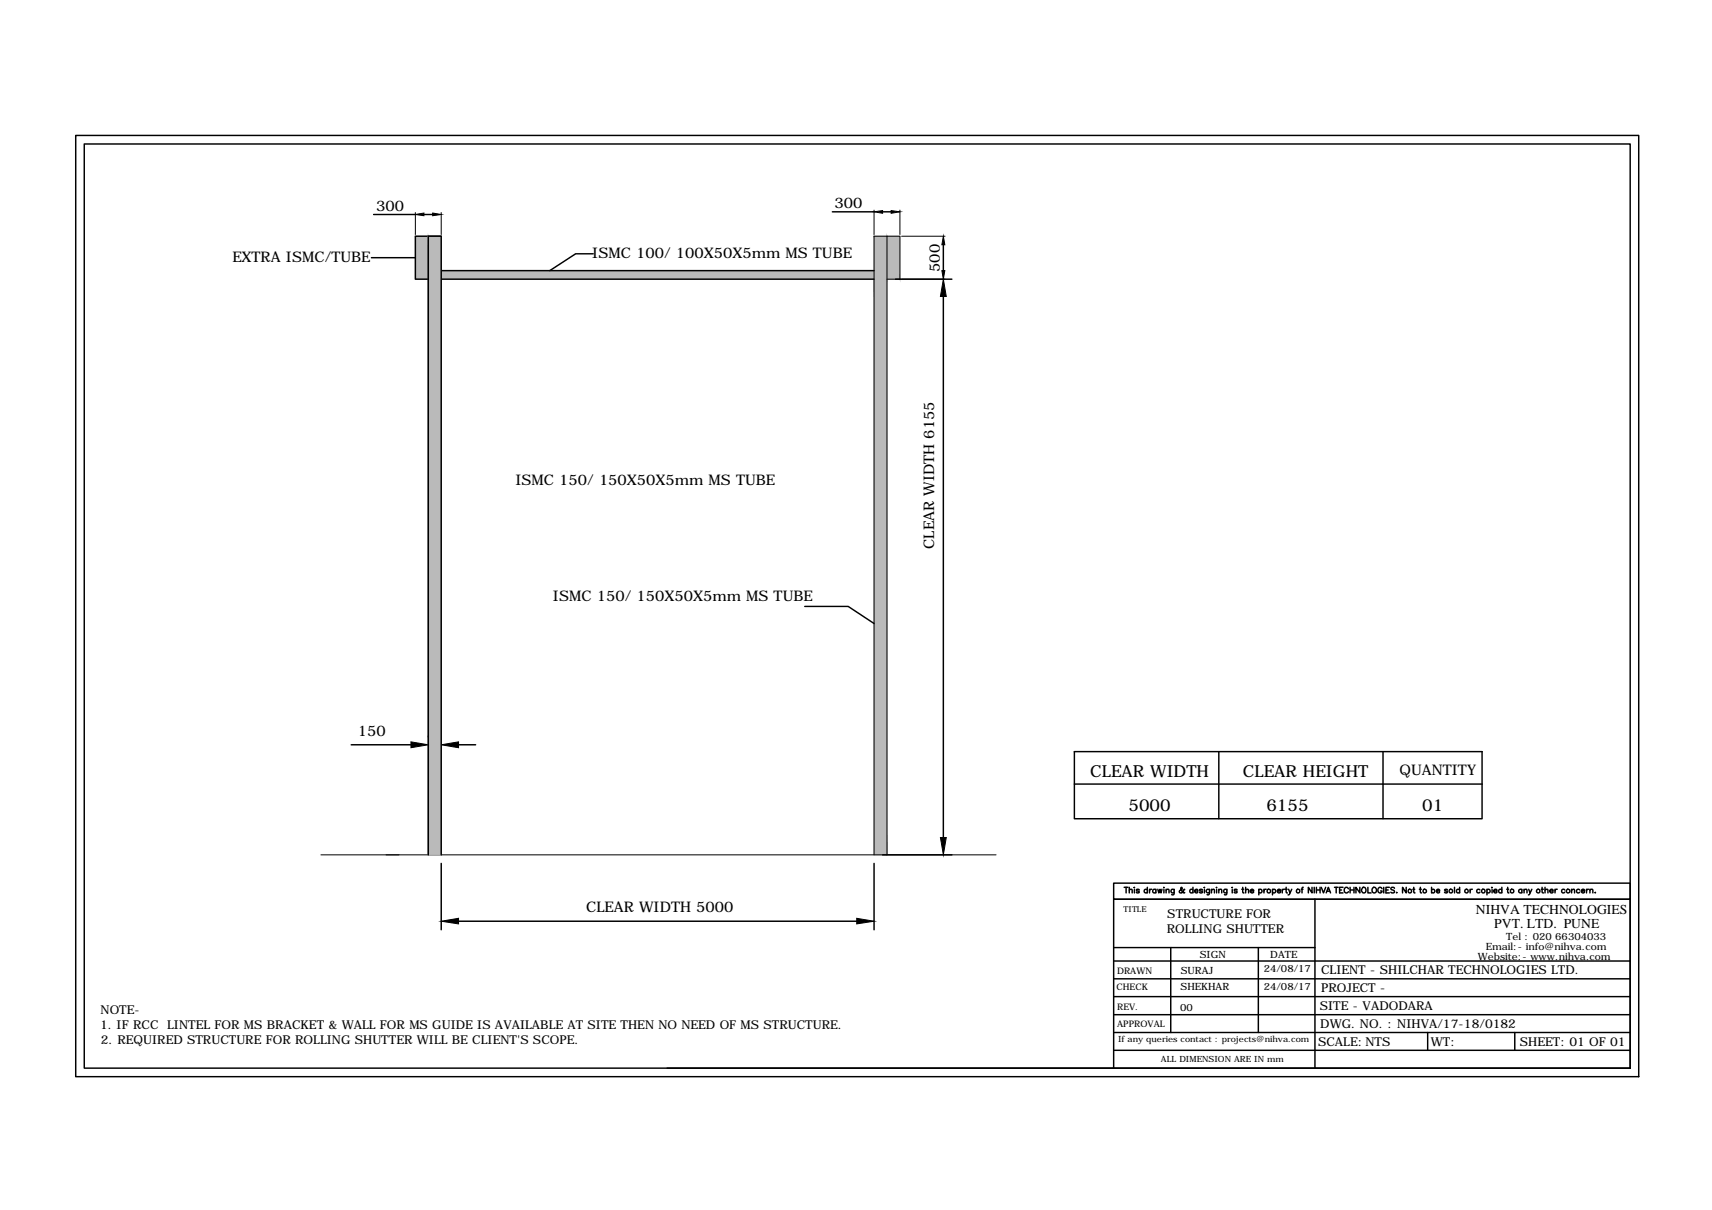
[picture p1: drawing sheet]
<svg xmlns="http://www.w3.org/2000/svg" width="297mm" height="210mm" viewBox="0 0 297 210" stroke-linecap="round" stroke-linejoin="round" font-family="sans-serif">
<!-- layer: 0 -->
<g fill="none" stroke="#000" stroke-width=".25">
<path d="M13.1 23.5h271.2v163.3h-271.2zM14.6 25h268.2v160.3h-268.2zM64.8 37.2h7.3M73.5 37.2h1.6M144.4 36.7h7.3M153.1 36.7h1.5M64.4 44.7h7.7M76.6 41h-4.5v7.4h79.6M76.6 46.9h75.1M102.9 44h-3l-4.5 2.9M155.4 48.4h9.8M163.7 42.5v4.4"/>
<path d="M163.7 51.4v93.9M139.6 105.2h7.6l4.5 3M60.9 129.2h10.4M74.3 127.7v.1M76.6 127.7v1.9M79.6 129.2h2.9M186.4 130.4h70.7v11.6h-70.7zM186.4 136h70.7M211.5 130.4v11.6M240 130.4v11.6M74.3 148.3v-107.3h2.3v107.3M76.6 149.8v11.5"/>
<path d="M79.6 159.8h69M151.7 149.8v11.5M153.1 148.3h12.1M195 153.9h.7M195.4 153.9v1M195.9 154.4l.3-.1h.2v.6M195.9 153.9v1M196.8 154h.1M196.8 154.3v.6M197.7 154.4l-.2-.1-.3 .1 .1 .2h.3v.3h-.3l-.1-.1M199.1 154.4a.31 .31 0 0 0-.5 0 .31 .31 0 0 0 0 .4 .31 .31 0 0 0 .5 0M199.1 153.9v1"/>
<path d="M199.4 154.3v.6M199.8 154.3h-.2l-.2 .3M200.5 154.4a.31 .31 0 0 0-.4 0 .31 .31 0 0 0 0 .4 .31 .31 0 0 0 .4 0M200.5 154.3v.6M200.9 154.3l.2 .6 .2-.6 .1 .6 .2-.6M201.9 154h.1M201.9 154.3v.6M202.3 154.4l.2-.1h.3v.6M202.3 154.3v.6M203.7 154.3v.9h-.4M203.7 154.4a.31 .31 0 0 0-.4 0 .31 .31 0 0 0 0 .4 .31 .31 0 0 0 .4 0M205.5 154.3a.76 .76 0 0 1-.8 .6v-.4l.4-.3-.1-.3-.1 .2v.2l.3 .5 .2 .1 .1-.1"/>
<path d="M207 154.4a.31 .31 0 0 0-.5 0 .31 .31 0 0 0 0 .4 .31 .31 0 0 0 .5 0M207 153.9v1M207.3 154.6h.5v-.3a.31 .31 0 0 0-.5 .1 .31 .31 0 0 0 .1 .4 .31 .31 0 0 0 .4 0M208.6 154.4l-.1-.1-.4 .1 .2 .2h.3v.3h-.3l-.2-.1M208.9 154h.1M209 154.3v.6M209.9 154.3v.7l-.2 .2h-.3M209.9 154.4a.32 .32 0 0 0-.6 .1 .32 .32 0 0 0 .3 .4l.3-.1M210.2 154.4l.3-.1h.2v.6M210.2 154.3v.6M211 154h.1M211.1 154.3v.6"/>
<path d="M211.5 154.4l.2-.1h.2l.1 .6M211.5 154.3v.6M212.9 154.3l-.1 .9h-.4M212.9 154.4a.31 .31 0 0 0-.5 0 .31 .31 0 0 0 0 .4 .31 .31 0 0 0 .5 0M213.8 154h.1M213.8 154.3v.6M214.6 154.4l-.1-.1-.4 .1 .2 .2h.3v.3h-.3l-.2-.1M215.4 154.3h.4M215.6 153.9v.8l.2 .2M216.1 154.4l.2-.1h.3v.6M216.1 153.9v1M216.9 154.6h.6a.3 .3 0 0 0-.3-.3 .3 .3 0 0 0-.3 .3l.1 .2 .2 .1 .3-.1"/>
<path d="M218.4 154.4a.31 .31 0 0 1 .5 0 .31 .31 0 0 1 0 .4 .31 .31 0 0 1-.5 0M218.4 154.3v.9M219.3 154.3v.6M219.7 154.3h-.3l-.1 .3M220.8 154.4a.31 .31 0 0 1 .4 0 .31 .31 0 0 1 0 .4 .31 .31 0 0 1-.4 0M220.8 154.3v.9M221.6 154.6h.6l-.1-.3a.31 .31 0 0 0-.4 .1 .31 .31 0 0 0 0 .4 .31 .31 0 0 0 .5 0M222.5 154.3v.6M222.9 154.3l-.4 .1v.2M223 154.3h.3M223.2 153.9v.8l.2 .2M223.6 154.3l.2 .6 .3-.6"/>
<path d="M223.8 154.9l-.1 .3h-.2M225.8 154.3h.3M226.1 153.9l-.2 .1v.1v.8M227.6 153.9v1l-.6-1v1M228 153.9v1M228.1 156v29.3M228.4 153.9v1M228.4 154.4h.6M229 153.9v1M229.2 153.9l.4 1 .4-1M230.1 154.9l.4-1 .4 1M230.3 154.6h.4"/>
<path d="M231.5 153.9h.7M231.8 153.9v1M232.4 154.4h.4M233 153.9h-.6v1h.6M233.9 154.2a.37 .37 0 0 0-.4-.3 .37 .37 0 0 0-.3 .4v.3a.38 .38 0 0 0 .3 .3 .38 .38 0 0 0 .4-.2M234.2 154.4h.7M234.2 153.9v1M234.9 153.9v1M235.9 153.9v1l-.6-1v1M236.4 154a.44 .44 0 0 1 .6 .4 .44 .44 0 0 1-.6 .4l-.2-.5zM237.3 153.9v1h.6M239.8 154.2a.37 .37 0 0 0-.4-.3 .37 .37 0 0 0-.3 .4v.3a.36 .36 0 0 0 .3 .3 .36 .36 0 0 0 .4-.3h-.3"/>
<path d="M240.1 153.9v1M240.5 154.4h.3M241.1 153.9h-.6v1h.6M241.9 154.1l-.2-.2-.3 .1v.3l.5 .2v.3l-.2 .1-.4-.1M242.3 154.8h.1M244 153.9v1l-.7-1v1M245.1 154.3h.4M245.3 153.9v.8l.2 .2M246.3 154.3h.3M246.4 153.9v.8l.2 .2M248.4 154.4a.31 .31 0 0 1 .4 0 .31 .31 0 0 1 0 .4 .31 .31 0 0 1-.4 0M248.4 153.9v1"/>
<path d="M249.2 154.6h.6l-.1-.3a.31 .31 0 0 0-.4 .1 .31 .31 0 0 0 0 .4 .31 .31 0 0 0 .5 0M251.1 154.4l-.1-.1-.4 .1 .5 .2v.3h-.3l-.2-.1M252.4 153.9v1M253.3 154.4a.31 .31 0 0 0-.5 0 .31 .31 0 0 0 0 .4 .31 .31 0 0 0 .5 0M253.3 153.9v1M255.1 154.3v.6M255.5 154.3h-.3l-.1 .3M256.8 154.4a.31 .31 0 0 0-.5 0 .31 .31 0 0 0 0 .4 .31 .31 0 0 0 .5 0M258 154.4a.31 .31 0 0 1 .4 0 .31 .31 0 0 1 0 .4 .31 .31 0 0 1-.4 0M258 154.3v.9M258.8 154h.1zM258.9 154.3v.6"/>
<path d="M259.2 154.6h.5v-.3a.31 .31 0 0 0-.5 .1 .31 .31 0 0 0 .1 .4 .31 .31 0 0 0 .4 0M260.6 154.4a.31 .31 0 0 0-.5 0 .31 .31 0 0 0 0 .4 .31 .31 0 0 0 .5 0M260.6 153.9v1M261.4 154.3h.4M261.6 153.9v.8l.2 .2M264 154.4a.31 .31 0 0 0-.4 0 .31 .31 0 0 0 0 .4 .31 .31 0 0 0 .4 0M264 154.3v.6M264.4 154.4l.3-.1h.2v.6M264.4 154.3v.6M265.2 154.3l.3 .6 .3-.6M265.5 154.9l-.3 .3M267.4 154.3h.4"/>
<path d="M267.6 153.9v.8l.2 .2M268.1 154.4l.2-.1h.2l.1 .6M268.1 153.9v1M268.9 154.6h.6l-.1-.3a.31 .31 0 0 0-.4 .1 .31 .31 0 0 0 0 .4 .31 .31 0 0 0 .5 0M269.8 154.3v.6M270.2 154.3h-.3l-.1 .3M271.5 154.4a.31 .31 0 0 0-.5 0 .31 .31 0 0 0 0 .4 .31 .31 0 0 0 .5 0M272.7 154.4l.2-.1h.2l.1 .6M272.7 154.3v.6M274.1 154.4a.31 .31 0 0 0-.5 0 .31 .31 0 0 0 0 .4 .31 .31 0 0 0 .5 0M274.4 154.6h.5v-.3a.31 .31 0 0 0-.5 .1 .31 .31 0 0 0 .1 .4 .31 .31 0 0 0 .4 0M275.3 154.3v.6"/>
<path d="M275.6 154.3h-.2l-.1 .3M275.9 154.4l.2-.1h.2l.1 .6M275.9 154.3v.6M276.8 154.8h.1M193.2 176h89.6M193.2 172.9h89.6M193.2 169.8h89.6M193.2 166.7h89.6M193.2 164.4h34.9M193.2 179.1h89.6M203.1 164.4v14.7M218.3 164.4v14.7"/>
<path d="M247.7 179.1v3.1M262.8 179.1v3.1M115.8 185.3h167M193.2 185.3v-29.3h89.6h-89.6v-2.8h89.6v32.1M193.2 182.2h89.6"/>
<circle cx="220.1" cy="154.6" r=".32"/>
<circle cx="225.2" cy="154.6" r=".32"/>
<circle cx="238.4" cy="154.4" r=".46"/>
<circle cx="244.6" cy="154.6" r=".32"/>
<circle cx="247.2" cy="154.6" r=".32"/>
<circle cx="251.7" cy="154.6" r=".32"/>
<circle cx="254.4" cy="154.6" r=".32"/>
<circle cx="257.4" cy="154.6" r=".32"/>
<circle cx="262.4" cy="154.6" r=".32"/>
<circle cx="266.9" cy="154.6" r=".32"/>
<circle cx="272.1" cy="154.6" r=".32"/>
</g>
<g fill="#bababa" stroke="#bababa" stroke-width=".17">
<path d="M72.1 41v7.4h2.2zM72.1 41h2.2v7.4z"/>
<path d="M151.7 41v7.4h2.2zM151.7 41h2.2v7.4z"/>
<path d="M153.9 41v7.4h2.2zM153.9 41h2.2v7.4z"/>
<path d="M76.6 46.9v1.5h75.1zM76.6 46.9h75.1v1.5z"/>
<path d="M74.3 41v7.4h2.3zM74.3 41h2.3v7.4z"/>
<path d="M151.7 48.4v99.9h2.2zM151.7 48.4h2.2v99.9z"/>
<path d="M74.3 41v107.3h2.3zM74.3 41h2.3v107.3z"/>
</g>
<path d="M72.1 36.9v3.8M76.6 36.9v3.8M151.7 36.4v4.3M156.1 36.4v4.3M74.3 41v107.3M76.6 41v107.3M153.9 48.4h2.2v-7.4h-4.4v107.3M153.9 41v107.3M156.4 41h7.6M156.4 48.4h7.6M55.7 148.3h117.1" fill="none" stroke="#000" stroke-width=".17"/>
<path d="M72.1 37.2l1.4-.2v.4zM75.1 37l1.5 .2-1.5 .2zM151.7 36.7l1.4-.2v.5zM154.6 36.5l1.5 .2-1.5 .3zM163.7 48.4l.5 3h-1zM163.7 41l.2 1.5h-.5zM163.4 46.9h.5l-.2 1.5zM71.3 128.7l3 .5-3 .5zM76.6 129.2l3-.5v1zM76.6 159.8l3-.5v1zM148.6 159.3l3.1 .5-3.1 .5zM163.2 145.3h1l-.5 3z" fill="#000" stroke="#000" stroke-width=".17"/>
<g font-size="2.9">
<text x="189.2" y="134.7">CLEAR WIDTH</text>
<text x="215.7" y="134.7">CLEAR HEIGHT</text>
<text x="195.8" y="140.8">5000</text>
<text x="219.7" y="140.8">6155</text>
<text x="246.8" y="140.8">01</text>
</g>
<g font-size="2.5">
<text x="65.2" y="36.5">300</text>
<text x="144.8" y="36.1">300</text>
<text x="40.3" y="45.5">EXTRA ISMC/TUBE</text>
<text x="102.8" y="44.8">ISMC 100/ 100X50X5mm MS TUBE</text>
<text x="163" y="47.2" transform="rotate(-90 163 47.2)">500</text>
<text x="89.4" y="84.1">ISMC 150/ 150X50X5mm MS TUBE</text>
<text x="162.1" y="95.2" transform="rotate(-90 162.1 95.2)">CLEAR WIDTH 6155</text>
<text x="95.9" y="104.2">ISMC 150/ 150X50X5mm MS TUBE</text>
<text x="62.1" y="127.6">150</text>
<text x="242.8" y="134.5">QUANTITY</text>
<text x="101.7" y="158.2">CLEAR WIDTH 5000</text>
</g>
<g font-size="2.4">
<text x="256.1" y="158.5">NIHVA TECHNOLOGIES</text>
<text x="259.3" y="161">PVT. LTD. PUNE</text>
</g>
<g font-size="2.1">
<text x="202.5" y="161.9">ROLLING SHUTTER</text>
<text x="202.5" y="159.3">STRUCTURE FOR</text>
<text x="229.2" y="169">CLIENT - SHILCHAR TECHNOLOGIES LTD.</text>
<text x="229.2" y="172.1">PROJECT -</text>
<text x="17.4" y="178.5">1. IF RCC</text>
<text x="17.5" y="175.9">NOTE-</text>
<text x="29" y="178.5">LINTEL FOR MS BRACKET &amp; WALL FOR MS GUIDE IS AVAILABLE AT SITE THEN NO NEED OF MS STRUCTURE.</text>
<text x="229" y="175.2">SITE - VADODARA</text>
<text x="229.1" y="178.3">DWG. NO. : NIHVA/17-18/0182</text>
<text x="17.5" y="181.1">2. REQUIRED STRUCTURE FOR ROLLING SHUTTER WILL BE CLIENT'S SCOPE.</text>
<text x="228.7" y="181.4">SCALE: NTS</text>
<text x="248.3" y="181.4">WT:</text>
<text x="263.7" y="181.4">SHEET: 01 OF 01</text>
</g>
<g font-size="1.7">
<text x="208.2" y="166.2">SIGN</text>
<text x="220.4" y="166.2">DATE</text>
<text x="256.4" y="166.6">Website:- www.nihva.com</text>
<text x="257.8" y="164.8">Email:- info@nihva.com</text>
<text x="261.3" y="163.1">Tel : 020 66304033</text>
<text x="204.8" y="171.7">SHEKHAR</text>
<text x="204.9" y="169">SURAJ</text>
<text x="219.3" y="168.6">24/08/17</text>
<text x="219.3" y="171.7">24/08/17</text>
<text x="204.7" y="175.3">00</text>
</g>
<g font-size="1.6">
<text x="193.7" y="171.7">CHECK</text>
<text x="193.8" y="168.9">DRAWN</text>
<text x="193.8" y="175.1">REV.</text>
<text x="193.8" y="178.2">APPROVAL</text>
</g>
<g font-size="1.5">
<text x="194" y="180.7">If any queries contact : projects@nihva.com</text>
<text x="201.4" y="184.2">ALL DIMENSION ARE IN mm</text>
</g>
<text font-size="1.4" x="195" y="158.2">TITLE</text>
</svg>
